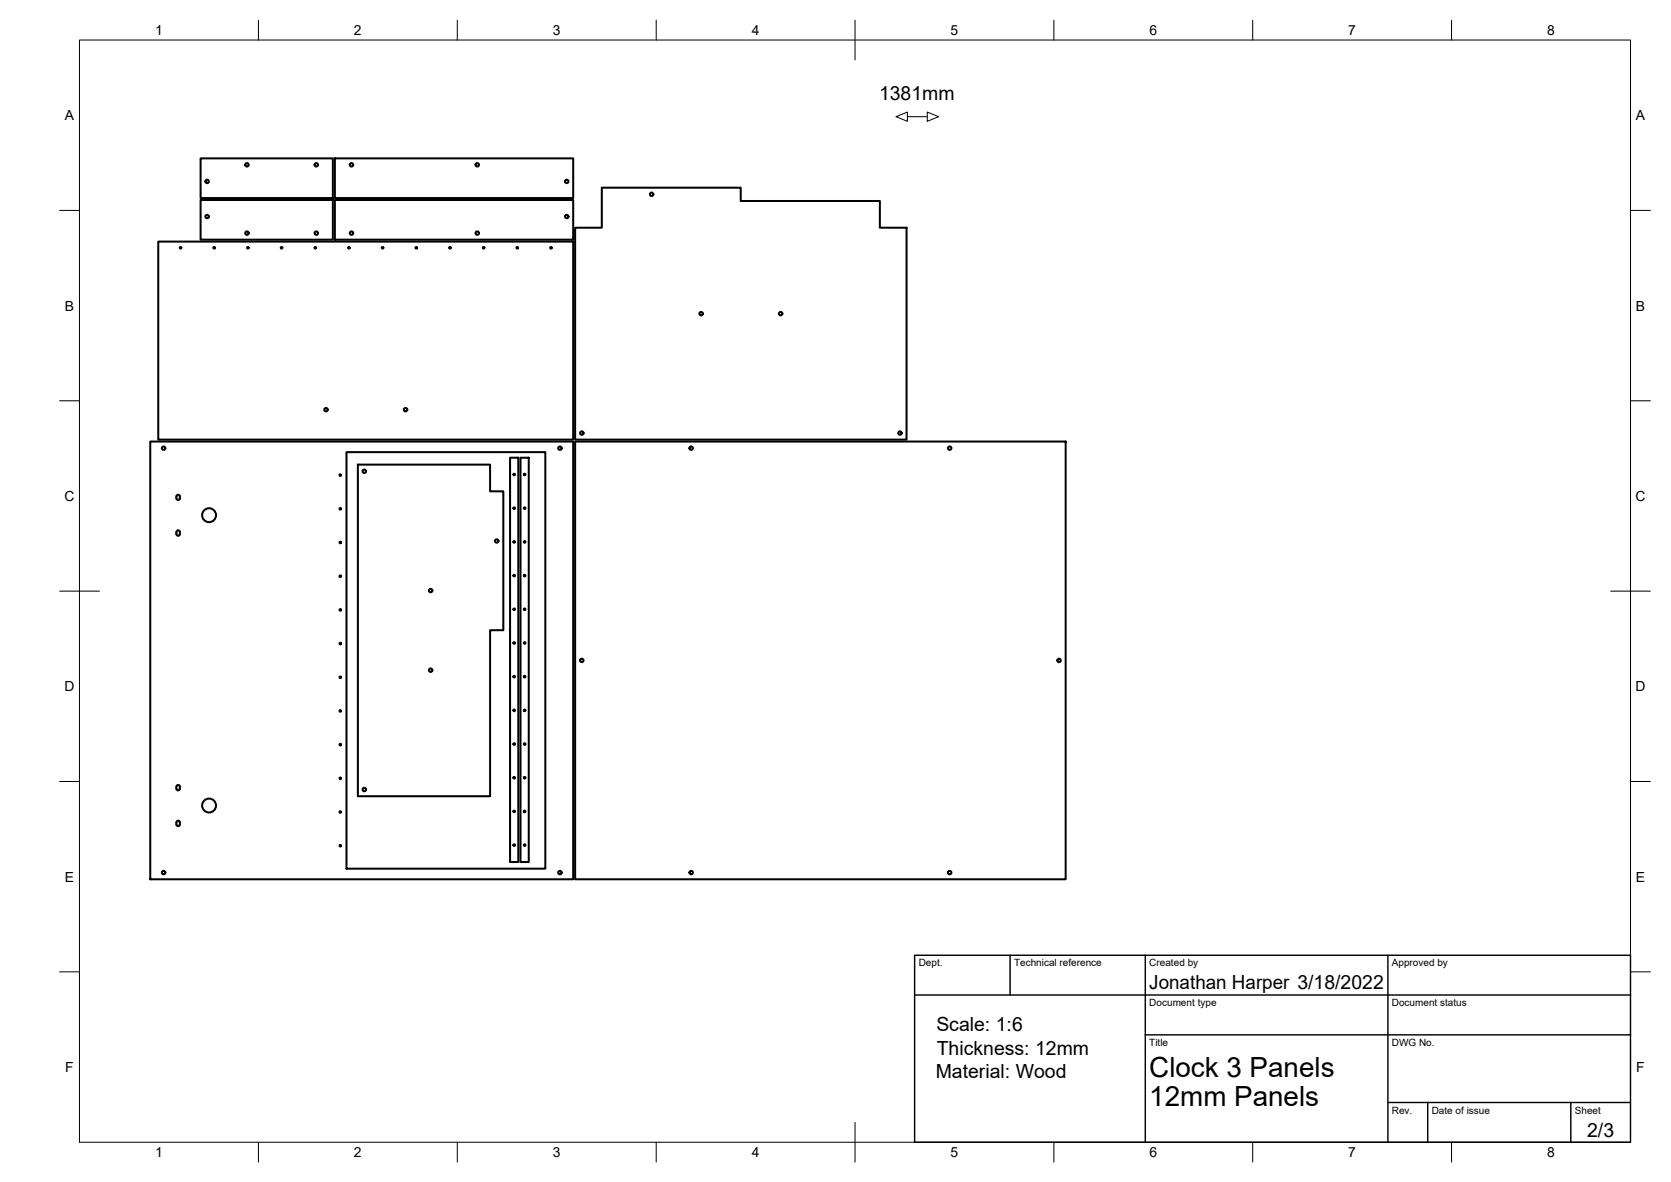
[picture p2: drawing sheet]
<svg xmlns="http://www.w3.org/2000/svg" width="420mm" height="297mm" viewBox="0 0 420 297" stroke-linecap="round" stroke-linejoin="round" font-family="sans-serif">
<!-- layer: Visible -->
<g fill="none" stroke="#000" stroke-width=".51">
<path d="M50.4 39.8h33.3v10h-33.3zM84.2 39.8h59.9v10h-59.9zM50.4 50.3h33.3v9.9h-33.3zM84.2 50.3h59.9v9.9h-59.9zM151.3 47.2h34.9v3.3h35v6.7h6.7v53.3h-83.3v-53.3h6.7zM39.8 60.7h104.3v49.8h-104.3zM37.8 111h106.3v110h-106.3zM87.1 113.6h50v104.7h-50zM90 116.8h33.2v6.7h3.4v34.9h-3.4v41.7h-33.2zM128.2 115h2.1v101.6h-2.1zM130.9 115h2v101.6h-2zM144.6 111h123.3v110h-123.3z"/>
<path d="M44.3 124.8v.5M44.3 133.7v.5M44.4 124.8a.43 .43 0 0 1 .4-.5 .43 .43 0 0 1 .4 .5M44.4 133.7a.43 .43 0 0 1 .4-.4 .43 .43 0 0 1 .4 .4M44.4 125.2a.43 .43 0 0 0 .4 .5 .43 .43 0 0 0 .4-.5M44.4 134.2a.43 .43 0 0 0 .4 .4 .43 .43 0 0 0 .4-.4M45.2 124.8v.5M45.2 133.7v.5M44.3 197.7v.5M44.4 197.7a.43 .43 0 0 1 .4-.4 .43 .43 0 0 1 .4 .4M44.4 198.2a.43 .43 0 0 0 .4 .4 .43 .43 0 0 0 .4-.4M45.2 197.7v.5"/>
<path d="M44.3 206.7v.5M44.4 206.7a.43 .43 0 0 1 .4-.5 .43 .43 0 0 1 .4 .5M44.4 207.2a.43 .43 0 0 0 .4 .4 .43 .43 0 0 0 .4-.4M45.2 206.7v.5"/>
<circle cx="52.1" cy="54.4" r=".43"/>
<circle cx="52.1" cy="45.6" r=".43"/>
<circle cx="62.1" cy="58.6" r=".43"/>
<circle cx="62.1" cy="41.4" r=".43"/>
<circle cx="79.5" cy="58.6" r=".43"/>
<circle cx="79.5" cy="41.4" r=".43"/>
<circle cx="88.4" cy="58.6" r=".43"/>
<circle cx="88.4" cy="41.4" r=".43"/>
<circle cx="120" cy="58.6" r=".43"/>
<circle cx="120" cy="41.4" r=".43"/>
<circle cx="142.5" cy="54.4" r=".43"/>
<circle cx="142.5" cy="45.6" r=".43"/>
<circle cx="163.8" cy="48.8" r=".43"/>
<circle cx="45.4" cy="62.3" r=".2"/>
<circle cx="53.9" cy="62.3" r=".2"/>
<circle cx="62.3" cy="62.3" r=".2"/>
<circle cx="70.8" cy="62.3" r=".2"/>
<circle cx="79.3" cy="62.3" r=".2"/>
<circle cx="87.7" cy="62.3" r=".2"/>
<circle cx="96.2" cy="62.3" r=".2"/>
<circle cx="104.7" cy="62.3" r=".2"/>
<circle cx="113.1" cy="62.3" r=".2"/>
<circle cx="121.6" cy="62.3" r=".2"/>
<circle cx="130.1" cy="62.3" r=".2"/>
<circle cx="138.5" cy="62.3" r=".2"/>
<circle cx="176.3" cy="78.8" r=".43"/>
<circle cx="196.3" cy="78.8" r=".43"/>
<circle cx="41.1" cy="112.6" r=".43"/>
<circle cx="82" cy="103" r=".43"/>
<circle cx="85.6" cy="119.4" r=".2"/>
<circle cx="91.6" cy="118.4" r=".43"/>
<circle cx="102" cy="103" r=".43"/>
<circle cx="129.3" cy="119.2" r=".2"/>
<circle cx="131.9" cy="119.2" r=".2"/>
<circle cx="140.8" cy="112.6" r=".43"/>
<circle cx="146.3" cy="108.8" r=".43"/>
<circle cx="173.8" cy="112.6" r=".43"/>
<circle cx="226.3" cy="108.8" r=".43"/>
<circle cx="238.8" cy="112.6" r=".43"/>
<circle cx="52.6" cy="129.5" r="1.75"/>
<circle cx="85.6" cy="127.9" r=".2"/>
<circle cx="85.6" cy="136.3" r=".2"/>
<circle cx="124.9" cy="135.9" r=".43"/>
<circle cx="129.3" cy="136.2" r=".2"/>
<circle cx="129.3" cy="127.7" r=".2"/>
<circle cx="131.9" cy="127.7" r=".2"/>
<circle cx="131.9" cy="136.2" r=".2"/>
<circle cx="85.6" cy="144.8" r=".2"/>
<circle cx="85.6" cy="153.3" r=".2"/>
<circle cx="108.3" cy="148.4" r=".43"/>
<circle cx="129.3" cy="144.6" r=".2"/>
<circle cx="129.3" cy="153.1" r=".2"/>
<circle cx="131.9" cy="153.1" r=".2"/>
<circle cx="131.9" cy="144.6" r=".2"/>
<circle cx="85.6" cy="170.2" r=".2"/>
<circle cx="85.6" cy="178.7" r=".2"/>
<circle cx="85.6" cy="161.7" r=".2"/>
<circle cx="108.3" cy="168.4" r=".43"/>
<circle cx="129.3" cy="178.5" r=".2"/>
<circle cx="129.3" cy="161.6" r=".2"/>
<circle cx="129.3" cy="170" r=".2"/>
<circle cx="131.9" cy="161.6" r=".2"/>
<circle cx="131.9" cy="178.5" r=".2"/>
<circle cx="131.9" cy="170" r=".2"/>
<circle cx="146.3" cy="166" r=".43"/>
<circle cx="266.3" cy="166" r=".43"/>
<circle cx="85.6" cy="195.6" r=".2"/>
<circle cx="85.6" cy="187.1" r=".2"/>
<circle cx="91.6" cy="198.4" r=".43"/>
<circle cx="129.3" cy="187" r=".2"/>
<circle cx="129.3" cy="195.4" r=".2"/>
<circle cx="131.9" cy="195.4" r=".2"/>
<circle cx="131.9" cy="187" r=".2"/>
<circle cx="41.1" cy="219.3" r=".43"/>
<circle cx="52.6" cy="202.4" r="1.75"/>
<circle cx="85.6" cy="204.1" r=".2"/>
<circle cx="85.6" cy="212.5" r=".2"/>
<circle cx="129.3" cy="212.4" r=".2"/>
<circle cx="129.3" cy="203.9" r=".2"/>
<circle cx="131.9" cy="212.4" r=".2"/>
<circle cx="131.9" cy="203.9" r=".2"/>
<circle cx="140.8" cy="219.3" r=".43"/>
<circle cx="173.8" cy="219.3" r=".43"/>
<circle cx="238.8" cy="219.3" r=".43"/>
</g>
<!-- layer: Border -->
<g fill="none" stroke="#000" stroke-width=".25">
<path d="M20 10.1h390v276.9h-390zM65 5.1v5M115 5.1v5M165 5.1v5M215 5.1v10M265 5.1v5M315 5.1v5M365 5.1v5M15 52.9h5M410 52.9h5M15 100.7h5M410 100.7h5"/>
<path d="M15 148.6h10M405 148.6h10M15 196.4h5M410 196.4h5M15 244.2h5M410 244.2h5M65 287v5M115 287v5M165 287v5M215 282.1v9.9M265 287v5M315 287v5"/>
<path d="M365 287v5"/>
</g>
<!-- layer: TitleBlock -->
<path d="M230 240.1h180v46.9h-180zM230 250h180M254 240.1v9.9M288 240.1v46.9M349 240.1v46.9M288 260.1h122M349 277.1h61M359 277.1v9.9M395 277.1v9.9" fill="none" stroke="#000" stroke-width=".36"/>
<!-- layer: Annotations -->
<path d="M225.3 29.3l2.9-1.1v2.3zM228.2 29.3h5M233.2 28.2l2.8 1.1-2.8 1.2z" fill="none" stroke="#000" stroke-width=".25"/>
<g font-size="7">
<text x="289" y="270.6">Clock 3 Panels</text>
<text x="289" y="278.1">12mm Panels</text>
</g>
<g font-size="4.9">
<text x="221" y="25.2">1381mm</text>
<text x="289" y="248.5">Jonathan Harper 3/18/2022</text>
<text x="235.4" y="259.2">Scale: 1:6</text>
<text x="235.5" y="265.1">Thickness: 12mm</text>
<text x="235.3" y="270.9">Material: Wood</text>
<text x="399.1" y="285.7">2/3</text>
</g>
<g font-size="3.5">
<text x="39" y="8.8">1</text>
<text x="89" y="8.8">2</text>
<text x="139" y="8.8">3</text>
<text x="189" y="8.8">4</text>
<text x="239" y="8.8">5</text>
<text x="289" y="8.8">6</text>
<text x="339" y="8.8">7</text>
<text x="389" y="8.8">8</text>
<text x="16.3" y="30.2">A</text>
<text x="411.3" y="30.2">A</text>
<text x="16.3" y="78">B</text>
<text x="411.3" y="78">B</text>
<text x="16.2" y="125.9">C</text>
<text x="411.2" y="125.9">C</text>
<text x="16.2" y="173.7">D</text>
<text x="411.2" y="173.7">D</text>
<text x="16.3" y="221.6">E</text>
<text x="411.3" y="221.6">E</text>
<text x="16.4" y="269.4">F</text>
<text x="411.4" y="269.4">F</text>
<text x="39" y="290.8">1</text>
<text x="89" y="290.8">2</text>
<text x="139" y="290.8">3</text>
<text x="189" y="290.8">4</text>
<text x="239" y="290.8">5</text>
<text x="289" y="290.8">6</text>
<text x="339" y="290.8">7</text>
<text x="389" y="290.8">8</text>
</g>
<g font-size="2.5">
<text x="231" y="242.9">Dept.</text>
<text x="255" y="242.9">Technical reference</text>
<text x="289" y="242.9">Created by</text>
<text x="350" y="242.9">Approved by</text>
<text x="289" y="252.8">Document type</text>
<text x="350" y="252.8">Document status</text>
<text x="289" y="262.9">Title</text>
<text x="350" y="262.9">DWG No.</text>
<text x="350" y="279.9">Rev.</text>
<text x="360" y="279.9">Date of issue</text>
<text x="396" y="279.9">Sheet</text>
</g>
</svg>
